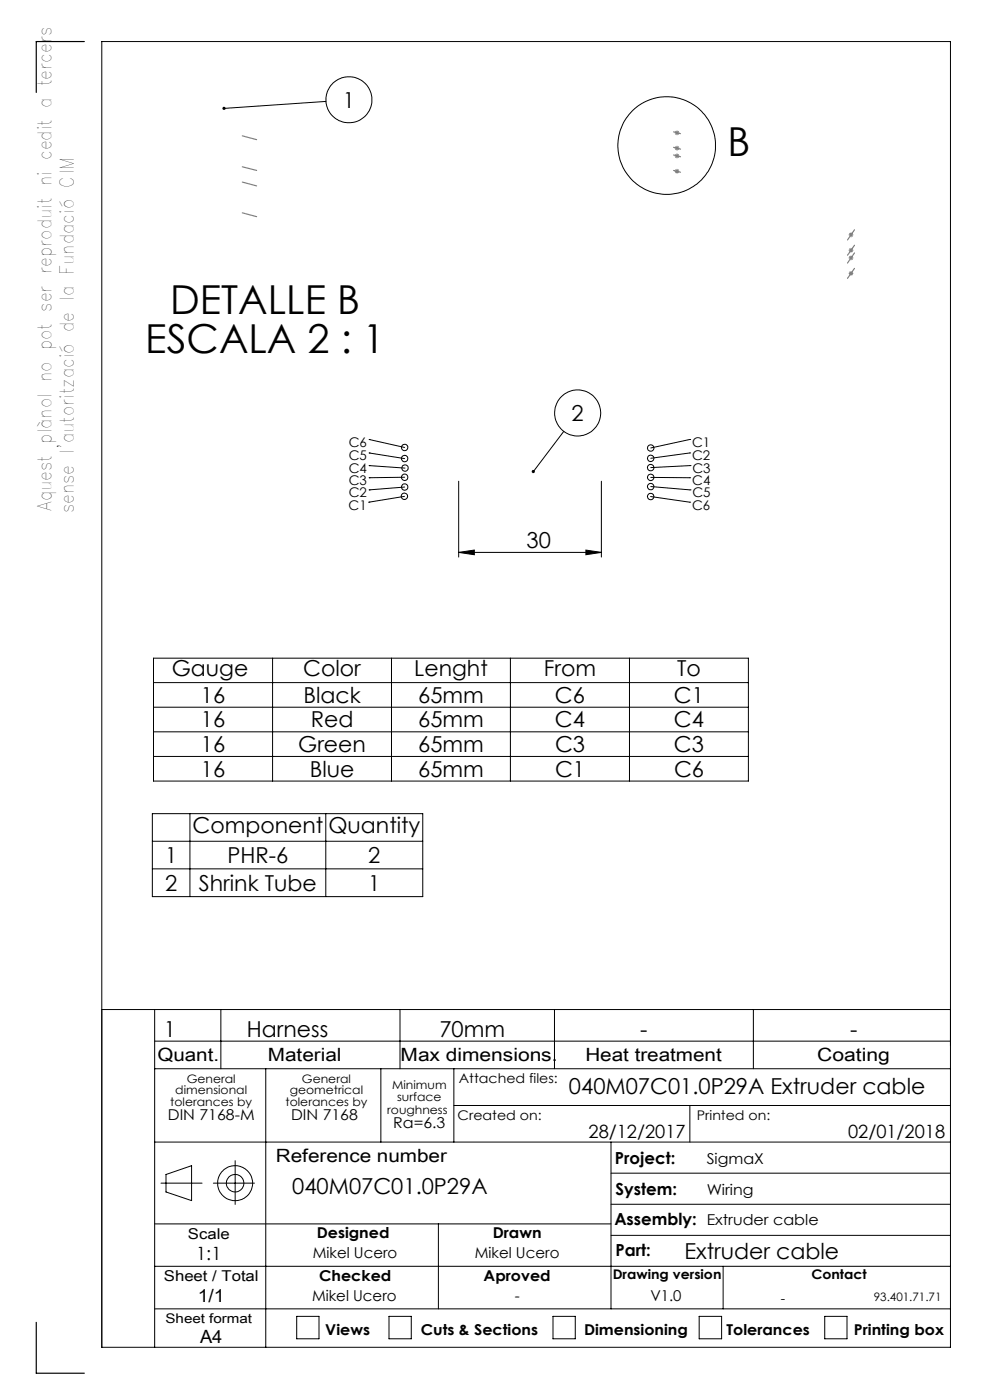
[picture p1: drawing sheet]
<svg xmlns="http://www.w3.org/2000/svg" width="210mm" height="297mm" viewBox="0 0 210 297" stroke-linecap="round" stroke-linejoin="round" font-family="sans-serif">
<g fill="none" stroke="#000" stroke-width=".21">
<path d="M21.6 8.8h180v277h-180zM69.1 21.5l-21.6 1.5M78.3 93.2h.1M78.3 96.1h.1M78.3 98.8h.1M78.3 93.2l7.5 1.7M78.3 96.1l7.5 1.2M78.3 98.8l7.6 .5M119.6 91.5l-6.5 8.5M146.3 93.2h.1M146.3 96.1h.1M146.3 93.2l-8.3 1.8"/>
<path d="M146.3 96.1l-8.3 1.1M146.4 98.8h.1M146.4 98.8l-8.4 .4M78.2 106.5h.1M78.3 101.3h.1M78.3 103.9h.1M85.8 105.3l-7.6 1.2M85.8 101.2l-7.5 .1M85.8 103.3l-7.5 .6M97.3 117.2l3.3-.5v1zM97.3 102.1v16.1M97.3 117.2h30.3"/>
<path d="M124.3 116.7l3.3 .5-3.3 .5zM127.6 102.1v16.1M138 105.3l8.3 1.2M138 101.3h8.3M138 103.2l8.4 .7M146.3 101.3h.1M146.3 106.5h.1M146.4 103.9h.1M32.6 139.6h126.2v26.1h-126.2zM57.8 139.6v26.1M83 139.6v26.1M108.3 139.6v26.1"/>
<path d="M133.5 139.6v26.1M32.6 144.8h126.2M32.6 150h126.2M32.6 155.3h126.2M32.3 172.6h57.4v17.6h-57.4zM32.3 178.5h57.4M32.6 160.5h126.2M40.3 172.6v17.6M69.1 172.6v17.6M32.3 184.3h57.4M21.6 214.2h180M32.8 214.2v71.6"/>
<path d="M46.8 214.2v12.5M84.8 214.2v12.5M117.6 214.2v12.5M159.8 214.2v12.5M32.8 220.9h168.8M32.8 226.7h168.8M56.4 226.7v59.1M80.8 226.7v15.6M96.3 226.7v15.6M96.3 234.5h105.3M146.3 234.5v7.8M32.8 259.6h96.8"/>
<path d="M32.8 242.3h168.8M34.1 251h8.8M35.2 249.2l5.4-1.9v7.4l-5.4-1.8zM45.3 251h8.7M49.9 246.2v9.3M93 259.6v18.1M129.6 242.3v35.4M129.6 255.5h72M129.6 248.9h72M32.8 268.6h168.8M62.9 279.3h4.8v4.7h-4.8zM82.5 279.3h4.7v4.7h-4.7z"/>
<path d="M117.3 279.3h4.7v4.7h-4.7zM129.6 262.1h72M148.3 279.3h4.8v4.7h-4.8zM153.4 268.6v9.1M174.9 279.3h4.8v4.7h-4.8zM201.6 277.7h-168.8"/>
<circle cx="74" cy="21.2" r="4.9"/>
<circle cx="141.4" cy="30.9" r="10.4"/>
<circle cx="85.8" cy="97.3" r=".68"/>
<circle cx="85.8" cy="94.9" r=".67"/>
<circle cx="85.9" cy="99.3" r=".67"/>
<circle cx="122.5" cy="87.6" r="4.9"/>
<circle cx="138" cy="99.2" r=".68"/>
<circle cx="138" cy="97.2" r=".66"/>
<circle cx="138" cy="95" r=".67"/>
<circle cx="85.8" cy="105.3" r=".68"/>
<circle cx="85.8" cy="103.3" r=".67"/>
<circle cx="85.8" cy="101.3" r=".67"/>
<circle cx="138" cy="105.3" r=".68"/>
<circle cx="138" cy="101.3" r=".68"/>
<circle cx="138" cy="103.2" r=".69"/>
<circle cx="49.9" cy="251" r="1.87"/>
<circle cx="49.9" cy="251" r="3.7"/>
</g>
<g fill="none" stroke="#808080" stroke-width=".21">
<path d="M143.1 36.3h1M143.1 33.1h1M143.1 31.4h1M143.1 28.2h1M143.3 36l.7 .7M143.3 32.7l.7 .7M143.3 31.1l.7 .7M143.3 27.8l.7 .7M143.6 27.7v1M143.6 30.9v1.1M143.6 32.6v1M143.6 35.8v1"/>
<path d="M144 36l-.7 .7M144 32.7l-.7 .7M144 31.1l-.7 .7M144 27.8l-.7 .7M180 49.8h1M180 53.1h1M180 54.7h1M180 58h1M180.2 49.5l.7 .7M180.2 52.7l.7 .7M180.2 54.4l.7 .7M180.2 57.6l.7 .7"/>
<path d="M180.5 49.3v1M180.5 52.6v1M180.5 54.2v1M180.5 57.5v1M180.9 49.5l-.7 .7M180.9 52.7l-.7 .7M180.9 54.4l-.7 .7M180.9 57.6l-.7 .7"/>
</g>
<path d="M51.4 28.8l3 .8M51.4 35.4l3 .8M51.4 38.6l3 .8M142.9 28l1.5 .4M142.9 31.3l1.5 .3M142.9 32.9l1.5 .4M142.9 36.2l1.5 .3M51.4 45.2l3 .8M181.3 56.9l-1.5 2.2M181.3 53.7l-1.5 2.1M181.3 52l-1.5 2.1M181.3 48.8l-1.5 2.1" fill="none" stroke="#808080" stroke-width=".25"/>
<path d="M17.9 8.8h-10.2v10.8M7.7 280.5v10.8h10.2" fill="none" stroke="#000" stroke-width=".25"/>
<g fill="#000">
<path d="M97.3 117.2l3.3-.5v1zM124.3 116.7l3.3 .5-3.3 .5z"/>
<path d="M113 99.7l-.2 .3 .1 .3 .2-.3-.2 .3a.34 .34 0 0 0 .6-.3 .34 .34 0 0 0-.5-.3zM47.3 22.7l-.1 .3h.3h-.3a.34 .34 0 0 0 .4 .3 .34 .34 0 0 0 .2-.4 .34 .34 0 0 0-.5-.2z"/>
</g>
<g font-size="8.5">
<text x="154.3" y="33.2">B</text>
<text x="36.1" y="66.6">DETALLE B</text>
<text x="30.8" y="74.8">ESCALA 2 : 1</text>
</g>
<g font-size="4.7">
<text x="72.7" y="22.9">1</text>
<text x="121.3" y="89.3">2</text>
<text x="111.7" y="116.2">30</text>
<text x="36.4" y="143.5">Gauge</text>
<text x="64.3" y="143.5">Color</text>
<text x="87.9" y="143.5">Lenght</text>
<text x="115.4" y="143.5">From</text>
<text x="143.6" y="143.5">To</text>
<text x="42.6" y="149.1">16</text>
<text x="64.4" y="149.1">Black</text>
<text x="88.7" y="149.1">65mm</text>
<text x="117.7" y="149.1">C6</text>
<text x="143" y="149.1">C1</text>
<text x="42.6" y="154.3">16</text>
<text x="65.9" y="154.3">Red</text>
<text x="88.7" y="154.3">65mm</text>
<text x="117.7" y="154.3">C4</text>
<text x="143" y="154.3">C4</text>
<text x="42.6" y="159.5">16</text>
<text x="63.3" y="159.5">Green</text>
<text x="88.7" y="159.5">65mm</text>
<text x="117.7" y="159.5">C3</text>
<text x="143" y="159.5">C3</text>
<text x="42.6" y="164.8">16</text>
<text x="65.7" y="164.8">Blue</text>
<text x="88.7" y="164.8">65mm</text>
<text x="117.7" y="164.8">C1</text>
<text x="143" y="164.8">C6</text>
<text x="40.8" y="176.8">Component</text>
<text x="69.7" y="176.8">Quantity</text>
<text x="35" y="183.1">1</text>
<text x="48.2" y="183.1">PHR-6</text>
<text x="78.1" y="183.1">2</text>
<text x="35" y="188.9">2</text>
<text x="42.2" y="188.9">Shrink Tube</text>
<text x="78.1" y="188.9">1</text>
<text x="34.8" y="220.1">1</text>
<text x="52.3" y="220.1">Harness</text>
<text x="93.2" y="220.1">70mm</text>
<text x="135.8" y="220.1">-</text>
<text x="180.3" y="220.1">-</text>
<text x="120.7" y="232.2">040M07C01.0P29A Extruder cable</text>
<text x="62" y="253.4">040M07C01.0P29A</text>
<text x="145.2" y="267.2">Extruder cable</text>
</g>
<g font-size="4">
<text x="10.9" y="108.4" transform="rotate(-90 10.9 108.4)">Aquest plànol no pot ser reproduit ni cedit a tercers</text>
<text x="15.6" y="108.9" transform="rotate(-90 15.6 108.9)">sense l'autorització de la Fundació CIM</text>
</g>
<g font-size="3.9">
<text x="33.4" y="225.1">Quant.</text>
<text x="56.8" y="225.1">Material</text>
<text x="85" y="225.1">Max dimensions.</text>
<text x="124.2" y="225.1">Heat treatment</text>
<text x="173.4" y="225.1">Coating</text>
<text x="124.8" y="241.3">28/12/2017</text>
<text x="179.9" y="241.3">02/01/2018</text>
<text x="58.5" y="246.6">Reference number</text>
<text x="41.6" y="267.3">1:1</text>
<text x="41.9" y="276.1">1/1</text>
<text x="42.4" y="284.9">A4</text>
</g>
<g font-size="3.5">
<text x="130.5" y="246.9">Project:</text>
<text x="130.6" y="253.5">System:</text>
<text x="130.3" y="259.8">Assembly: Extruder cable</text>
<text x="130.6" y="266.4">Part:</text>
</g>
<g font-size="3.2">
<text x="35.6" y="237.6">DIN 7168-M</text>
<text x="61.7" y="237.6">DIN 7168</text>
<text x="83.4" y="239.3">Ra=6.3</text>
<text x="149.9" y="246.9">SigmaX</text>
<text x="149.9" y="253.5">Wiring</text>
<text x="39.9" y="262.9">Scale</text>
<text x="67.2" y="262.5">Designed</text>
<text x="104.5" y="262.5">Drawn</text>
<text x="66.4" y="267">Mikel Ucero</text>
<text x="100.7" y="266.9">Mikel Ucero</text>
<text x="34.8" y="271.7">Sheet / Total</text>
<text x="67.7" y="271.7">Checked</text>
<text x="102.6" y="271.7">Aproved</text>
<text x="66.2" y="276.1">Mikel Ucero</text>
<text x="109.2" y="276.1">-</text>
<text x="138" y="276.1">V1.0</text>
<text x="69" y="283.1">Views</text>
<text x="89.3" y="283.1">Cuts &amp; Sections</text>
<text x="123.9" y="283.1">Dimensioning</text>
<text x="154.1" y="283.2">Tolerances</text>
<text x="181.1" y="283.2">Printing box</text>
</g>
<g font-size="2.8">
<text x="74" y="94.8">C6</text>
<text x="146.8" y="94.8">C1</text>
<text x="74" y="97.7">C5</text>
<text x="74" y="100.3">C4</text>
<text x="146.8" y="97.7">C2</text>
<text x="146.9" y="100.3">C3</text>
<text x="74" y="102.9">C3</text>
<text x="74" y="105.5">C2</text>
<text x="146.9" y="102.9">C4</text>
<text x="146.9" y="105.5">C5</text>
<text x="74" y="108.1">C1</text>
<text x="146.8" y="108.1">C6</text>
<text x="97.3" y="229.7">Attached files:</text>
<text x="97.1" y="237.7">Created on:</text>
<text x="147.8" y="237.7">Printed on:</text>
<text x="130" y="271.4">Drawing version</text>
<text x="172.1" y="271.4">Contact</text>
<text x="35.1" y="280.7">Sheet format</text>
<text x="165.6" y="276.4">-</text>
</g>
<g font-size="2.5">
<text x="37.2" y="232.1">dimensional</text>
<text x="39.6" y="229.7">General</text>
<text x="61.5" y="232.1">geometrical</text>
<text x="64" y="229.7">General</text>
<text x="83.2" y="231">Minimum</text>
<text x="84.2" y="233.5">surface</text>
<text x="36.1" y="234.6">tolerances by</text>
<text x="60.6" y="234.6">tolerances by</text>
<text x="82.1" y="236.2">roughness</text>
<text x="185.4" y="276.1">93.401.71.71</text>
</g>
</svg>
